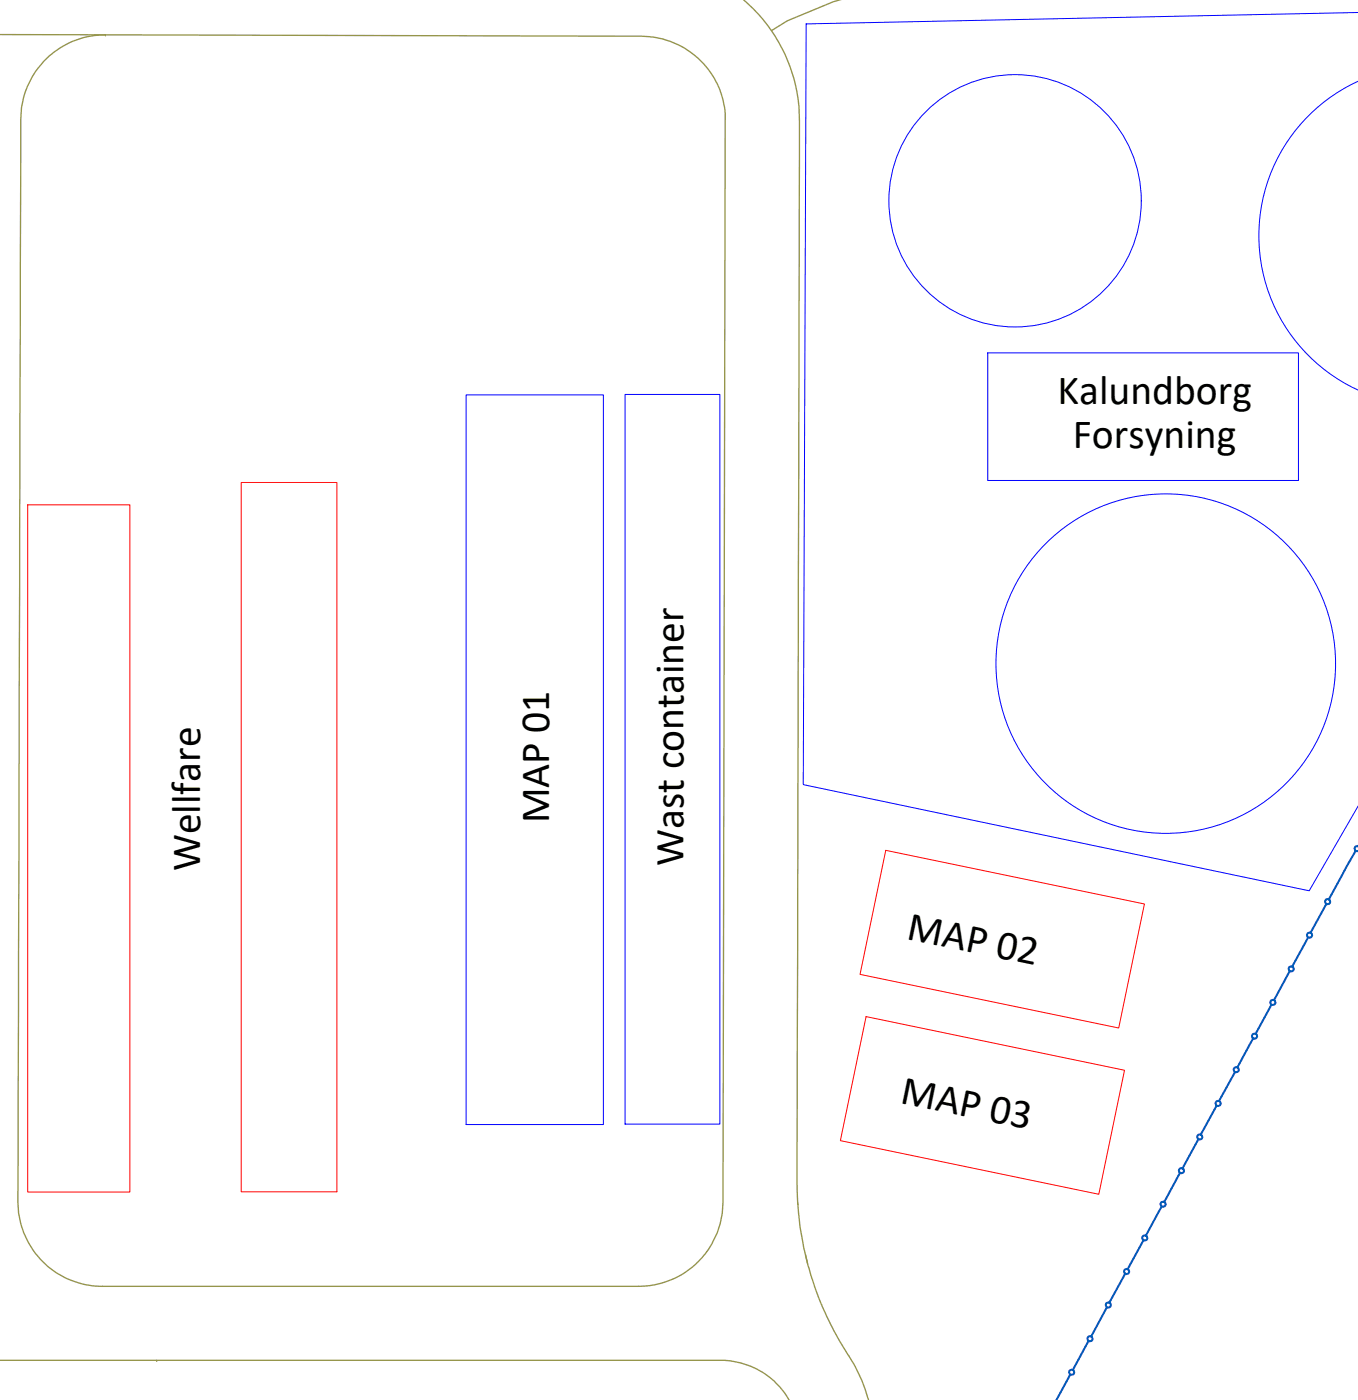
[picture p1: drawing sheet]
<svg xmlns="http://www.w3.org/2000/svg" width="257mm" height="265mm" viewBox="0 0 257 265" stroke-linecap="round" stroke-linejoin="round" font-family="sans-serif">
<!-- layer: 0 -->
<g fill="none" stroke="#00f" stroke-width=".19">
<path d="M257.2 2.4l-104.6 2.1-.5 144.1 95.8 20.1 9.3-16.1M257.2 15.4a32.1 32.1 0 0 0-18.8 29.2 32.1 32.1 0 0 0 18.8 29.3M88.3 74.8h26v138.2h-26zM118.4 74.7h17.9v138.2h-17.9zM187 66.8h58.9v24.2h-58.9z"/>
<circle cx="192.2" cy="38" r="23.9"/>
<circle cx="220.7" cy="125.7" r="32.2"/>
</g>
<!-- layer: A204_Hegn -->
<g fill="none" stroke="#005cb8" stroke-width=".38">
<path d="M247.7 177.6l-3 5.5M251.2 171.2l-3 5.5M256.7 161.2l-5.1 9.1M257.2 160.3a.48 .48 0 0 0-.7 .5 .48 .48 0 0 0 .7 .4M237.3 196.7l-3 5.5M240.7 190.3l-2.9 5.5M244.2 183.9l-2.9 5.5M226.9 215.8l-3 5.5M230.4 209.4l-3 5.5M233.8 203.1l-3 5.4M216.5 234.9l-3 5.5M220 228.5l-3 5.5"/>
<path d="M223.4 222.2l-2.9 5.5M206.1 254l-2.9 5.5M209.6 247.7l-3 5.5M213.1 241.3l-3 5.5M202.6 260.4l-2.6 4.9"/>
<circle cx="248" cy="177.1" r=".49"/>
<circle cx="251.4" cy="170.8" r=".49"/>
<circle cx="237.5" cy="196.3" r=".49"/>
<circle cx="241" cy="189.9" r=".49"/>
<circle cx="244.5" cy="183.5" r=".49"/>
<circle cx="227.2" cy="215.4" r=".49"/>
<circle cx="230.6" cy="209" r=".49"/>
<circle cx="234.1" cy="202.6" r=".49"/>
<circle cx="216.8" cy="234.5" r=".49"/>
<circle cx="220.2" cy="228.1" r=".49"/>
<circle cx="223.7" cy="221.8" r=".49"/>
<circle cx="202.9" cy="259.9" r=".49"/>
<circle cx="206.4" cy="253.6" r=".49"/>
<circle cx="209.9" cy="247.2" r=".49"/>
<circle cx="213.3" cy="240.9" r=".49"/>
</g>
<!-- layer: A402- - VejSide -->
<path d="M140.8 -.1a30.2 30.2 0 0 1 10.5 20.4l.1 9.7-.4 180a258 258 0 0 0 0 17.8l.5 4.7 .8 4.2 1.2 4.9 2.2 5.8a72 72 0 0 0 6 11l.2 .4a31.3 31.3 0 0 1 2.6 6.5M159.1 0l-1.3 .3-8.7 3.6-3 1.9M-.1 6.5l122.9 .4a15.9 15.9 0 0 1 14.3 13.1l.2 1.4-.4 206.3a15.9 15.9 0 0 1-2.7 8.9l-.8 1.1a16.2 16.2 0 0 1-12.5 6h-99a17.9 17.9 0 0 1-12.8-3.8 16.6 16.6 0 0 1-5.2-8.1 14.4 14.4 0 0 1-.5-4.2l.5-205a15.5 15.5 0 0 1 1.2-5.9 16 16 0 0 1 14.9-10.1M20 6.6h.1M151 227.8l.1 .4M152.5 237.7l.4 1.6M0 257.7l137.9 .1a14.7 14.7 0 0 1 9.5 4.6l1.1 1.4 .9 1.5M29.7 257.7h.1" fill="none" stroke="#95954a" stroke-width=".25"/>
<!-- layer: 0 -->
<path d="M5.2 95.6h19.4v130.2h-19.4zM45.7 91.4h18.1v134.4h-18.1zM167.7 161.1l49 10.1-4.9 23.5-48.9-10.1zM164 192.6l48.9 10.1-4.8 23.5-49-10.1z" fill="none" stroke="#f00" stroke-width=".19"/>
<g font-size="7.9">
<text x="200.2" y="76.5">Kalundborg</text>
<text x="203.2" y="84.9">Forsyning</text>
<text x="104" y="156" transform="rotate(-90 104 156)">MAP 01</text>
<text x="37.9" y="165.1" transform="rotate(-90 37.9 165.1)">Wellfare</text>
<text x="129.5" y="164" transform="rotate(-90 129.5 164)">Wast container</text>
<text x="171.5" y="177.8" transform="rotate(12 171.5 177.8)">MAP 02</text>
<text x="170.3" y="208.9" transform="rotate(12 170.3 208.9)">MAP 03</text>
</g>
</svg>
